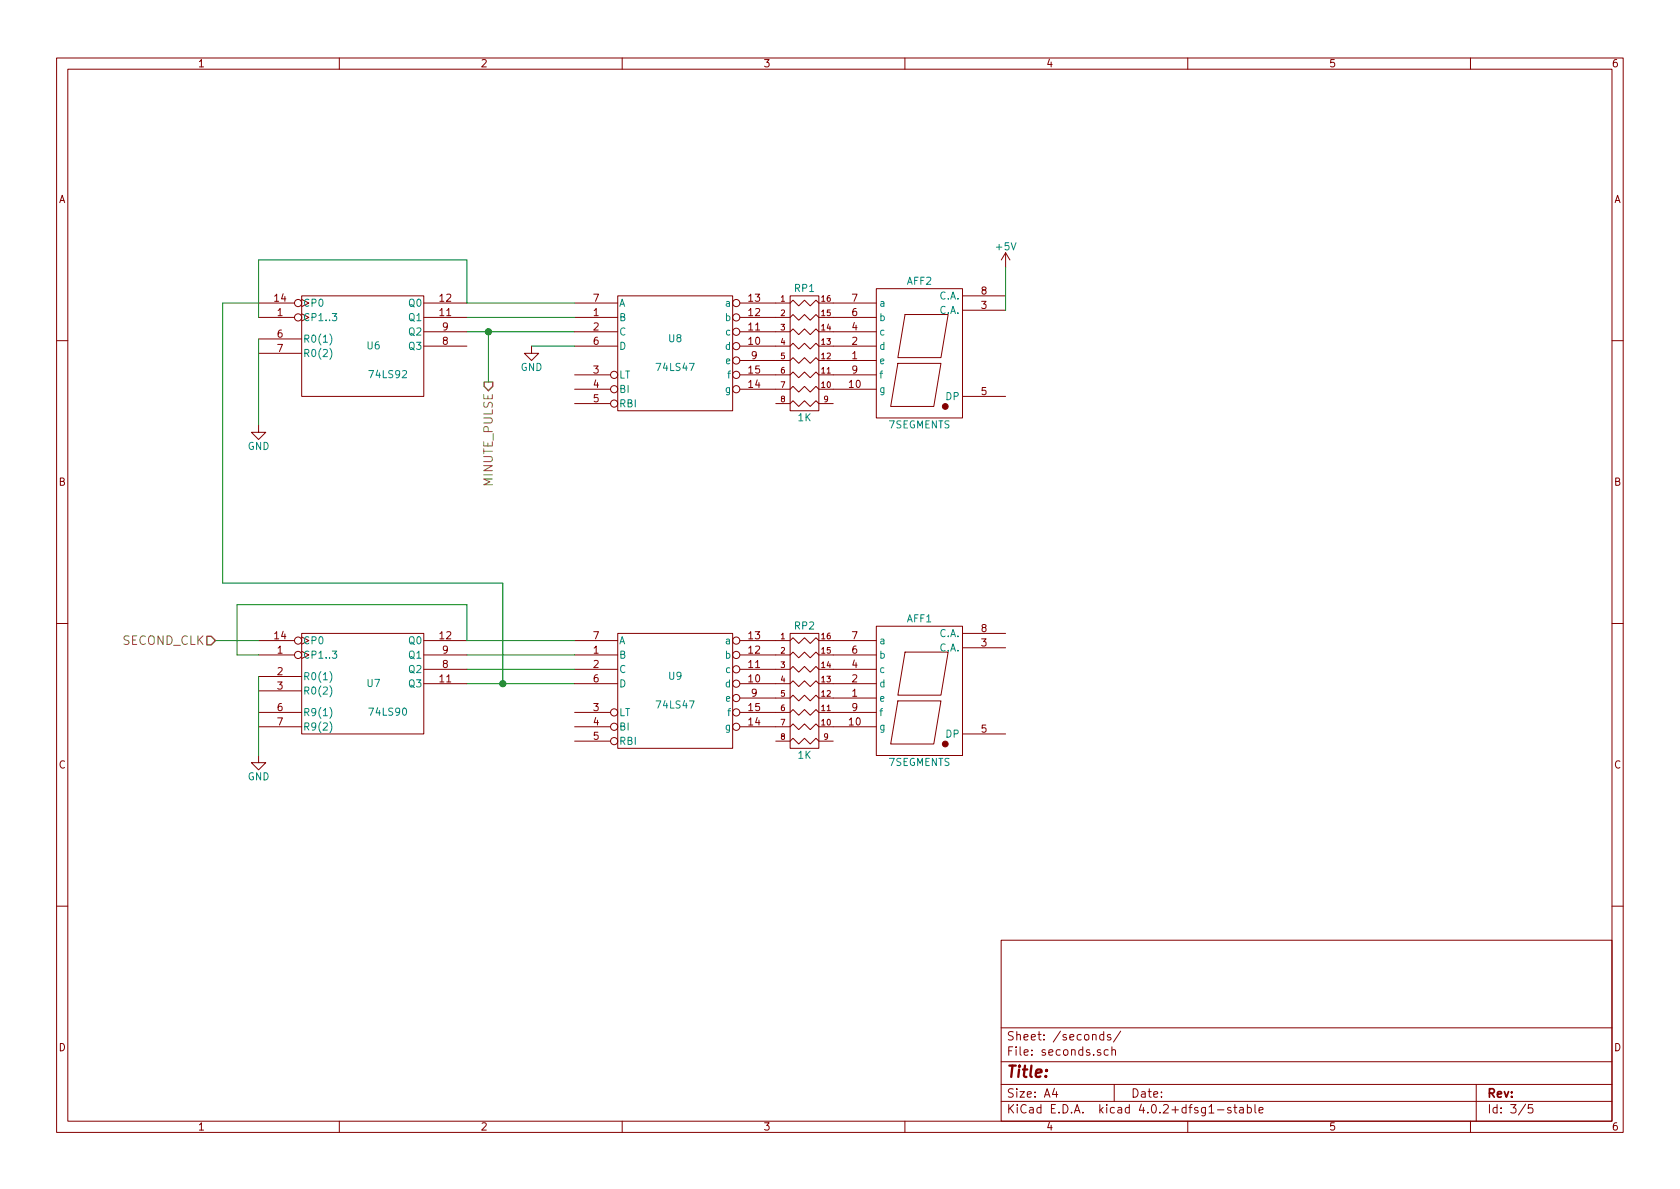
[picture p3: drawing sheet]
EESchema Schematic File Version 2
LIBS:power
LIBS:device
LIBS:transistors
LIBS:conn
LIBS:linear
LIBS:regul
LIBS:74xx
LIBS:cmos4000
LIBS:adc-dac
LIBS:memory
LIBS:xilinx
LIBS:microcontrollers
LIBS:dsp
LIBS:microchip
LIBS:analog_switches
LIBS:motorola
LIBS:texas
LIBS:intel
LIBS:audio
LIBS:interface
LIBS:digital-audio
LIBS:philips
LIBS:display
LIBS:cypress
LIBS:siliconi
LIBS:opto
LIBS:atmel
LIBS:contrib
LIBS:valves
LIBS:40xx
LIBS:ttl-clock-cache
EELAYER 25 0
EELAYER END
$Descr A4 11693 8268
encoding utf-8
Sheet 3 5
Title ""
Date ""
Rev ""
Comp ""
Comment1 ""
Comment2 ""
Comment3 ""
Comment4 ""
$EndDescr
$Comp
L 74LS90 U7
U 1 1
P 2500 4750
F 0 "U7" H 2600 4750 50  0000 C CNN
F 1 "74LS90" H 2700 4550 50  0000 C CNN
F 2 "" H 2500 4750 50  0000 C CNN
F 3 "" H 2500 4750 50  0000 C CNN
	1    2500 4750
	1    0    0    -1  
$EndComp
$Comp
L 74LS92 U6
U 1 1
P 2500 2400
F 0 "U6" H 2600 2400 50  0000 C CNN
F 1 "74LS92" H 2700 2200 50  0000 C CNN
F 2 "" H 2500 2400 50  0000 C CNN
F 3 "" H 2500 2400 50  0000 C CNN
	1    2500 2400
	1    0    0    -1  
$EndComp
$Comp
L GND #PWR12
U 1 1
P 1800 5250
F 0 "#PWR12" H 1800 5000 50  0001 C CNN
F 1 "GND" H 1800 5100 50  0000 C CNN
F 2 "" H 1800 5250 50  0000 C CNN
F 3 "" H 1800 5250 50  0000 C CNN
	1    1800 5250
	1    0    0    -1  
$EndComp
Wire Wire Line
	1800 4700 1800 5250
$Comp
L GND #PWR11
U 1 1
P 1800 2950
F 0 "#PWR11" H 1800 2700 50  0001 C CNN
F 1 "GND" H 1800 2800 50  0000 C CNN
F 2 "" H 1800 2950 50  0000 C CNN
F 3 "" H 1800 2950 50  0000 C CNN
	1    1800 2950
	1    0    0    -1  
$EndComp
Wire Wire Line
	1800 2350 1800 2950
Wire Wire Line
	1800 4450 1500 4450
Wire Wire Line
	1800 4550 1650 4550
Wire Wire Line
	1650 4550 1650 4200
Wire Wire Line
	1650 4200 3250 4200
Wire Wire Line
	3250 4200 3250 4450
Wire Wire Line
	3250 4750 4000 4750
Wire Wire Line
	3500 4750 3500 4050
Wire Wire Line
	3500 4050 1550 4050
Wire Wire Line
	1550 4050 1550 2100
Wire Wire Line
	1550 2100 1800 2100
Wire Wire Line
	3250 2100 3250 1800
Wire Wire Line
	3250 1800 1800 1800
Wire Wire Line
	1800 1800 1800 2200
Wire Wire Line
	3400 2650 3400 2300
Wire Wire Line
	3250 2300 4000 2300
$Comp
L 74LS47 U8
U 1 1
P 4700 2450
F 0 "U8" H 4700 2550 50  0000 C CNN
F 1 "74LS47" H 4700 2350 50  0000 C CNN
F 2 "" H 4700 2450 50  0000 C CNN
F 3 "" H 4700 2450 50  0000 C CNN
	1    4700 2450
	1    0    0    -1  
$EndComp
$Comp
L 74LS47 U9
U 1 1
P 4700 4800
F 0 "U9" H 4700 4900 50  0000 C CNN
F 1 "74LS47" H 4700 4700 50  0000 C CNN
F 2 "" H 4700 4800 50  0000 C CNN
F 3 "" H 4700 4800 50  0000 C CNN
	1    4700 4800
	1    0    0    -1  
$EndComp
Wire Wire Line
	3250 2100 4000 2100
Wire Wire Line
	3250 2200 4000 2200
Connection ~ 3400 2300
$Comp
L GND #PWR13
U 1 1
P 3700 2400
F 0 "#PWR13" H 3700 2150 50  0001 C CNN
F 1 "GND" H 3700 2250 50  0000 C CNN
F 2 "" H 3700 2400 50  0000 C CNN
F 3 "" H 3700 2400 50  0000 C CNN
	1    3700 2400
	1    0    0    -1  
$EndComp
Wire Wire Line
	4000 2400 3700 2400
Wire Wire Line
	3250 4450 4000 4450
Wire Wire Line
	3250 4550 4000 4550
Wire Wire Line
	3250 4650 4000 4650
Connection ~ 3500 4750
$Comp
L 7SEGMENTS AFF2
U 1 1
P 6400 2500
F 0 "AFF2" H 6400 3050 50  0000 C CNN
F 1 "7SEGMENTS" H 6400 2050 50  0000 C CNN
F 2 "" H 6400 2500 50  0000 C CNN
F 3 "" H 6400 2500 50  0000 C CNN
	1    6400 2500
	1    0    0    -1  
$EndComp
$Comp
L 7SEGMENTS AFF1
U 1 1
P 6400 4850
F 0 "AFF1" H 6400 5400 50  0000 C CNN
F 1 "7SEGMENTS" H 6400 4400 50  0000 C CNN
F 2 "" H 6400 4850 50  0000 C CNN
F 3 "" H 6400 4850 50  0000 C CNN
	1    6400 4850
	1    0    0    -1  
$EndComp
$Comp
L R_PACK8 RP1
U 1 1
P 5600 2450
F 0 "RP1" H 5600 2900 50  0000 C CNN
F 1 "1K" H 5600 2000 50  0000 C CNN
F 2 "" H 5600 2450 50  0000 C CNN
F 3 "" H 5600 2450 50  0000 C CNN
	1    5600 2450
	1    0    0    -1  
$EndComp
$Comp
L +5V #PWR14
U 1 1
P 7000 1850
F 0 "#PWR14" H 7000 1700 50  0001 C CNN
F 1 "+5V" H 7000 1990 50  0000 C CNN
F 2 "" H 7000 1850 50  0000 C CNN
F 3 "" H 7000 1850 50  0000 C CNN
	1    7000 1850
	1    0    0    -1  
$EndComp
Wire Wire Line
	7000 1850 7000 2150
$Comp
L R_PACK8 RP2
U 1 1
P 5600 4800
F 0 "RP2" H 5600 5250 50  0000 C CNN
F 1 "1K" H 5600 4350 50  0000 C CNN
F 2 "" H 5600 4800 50  0000 C CNN
F 3 "" H 5600 4800 50  0000 C CNN
	1    5600 4800
	1    0    0    -1  
$EndComp
Text HLabel 3400 2650 3    60   Output ~ 0
MINUTE_PULSE
Text HLabel 1500 4450 0    60   Input ~ 0
SECOND_CLK
$EndSCHEMATC
